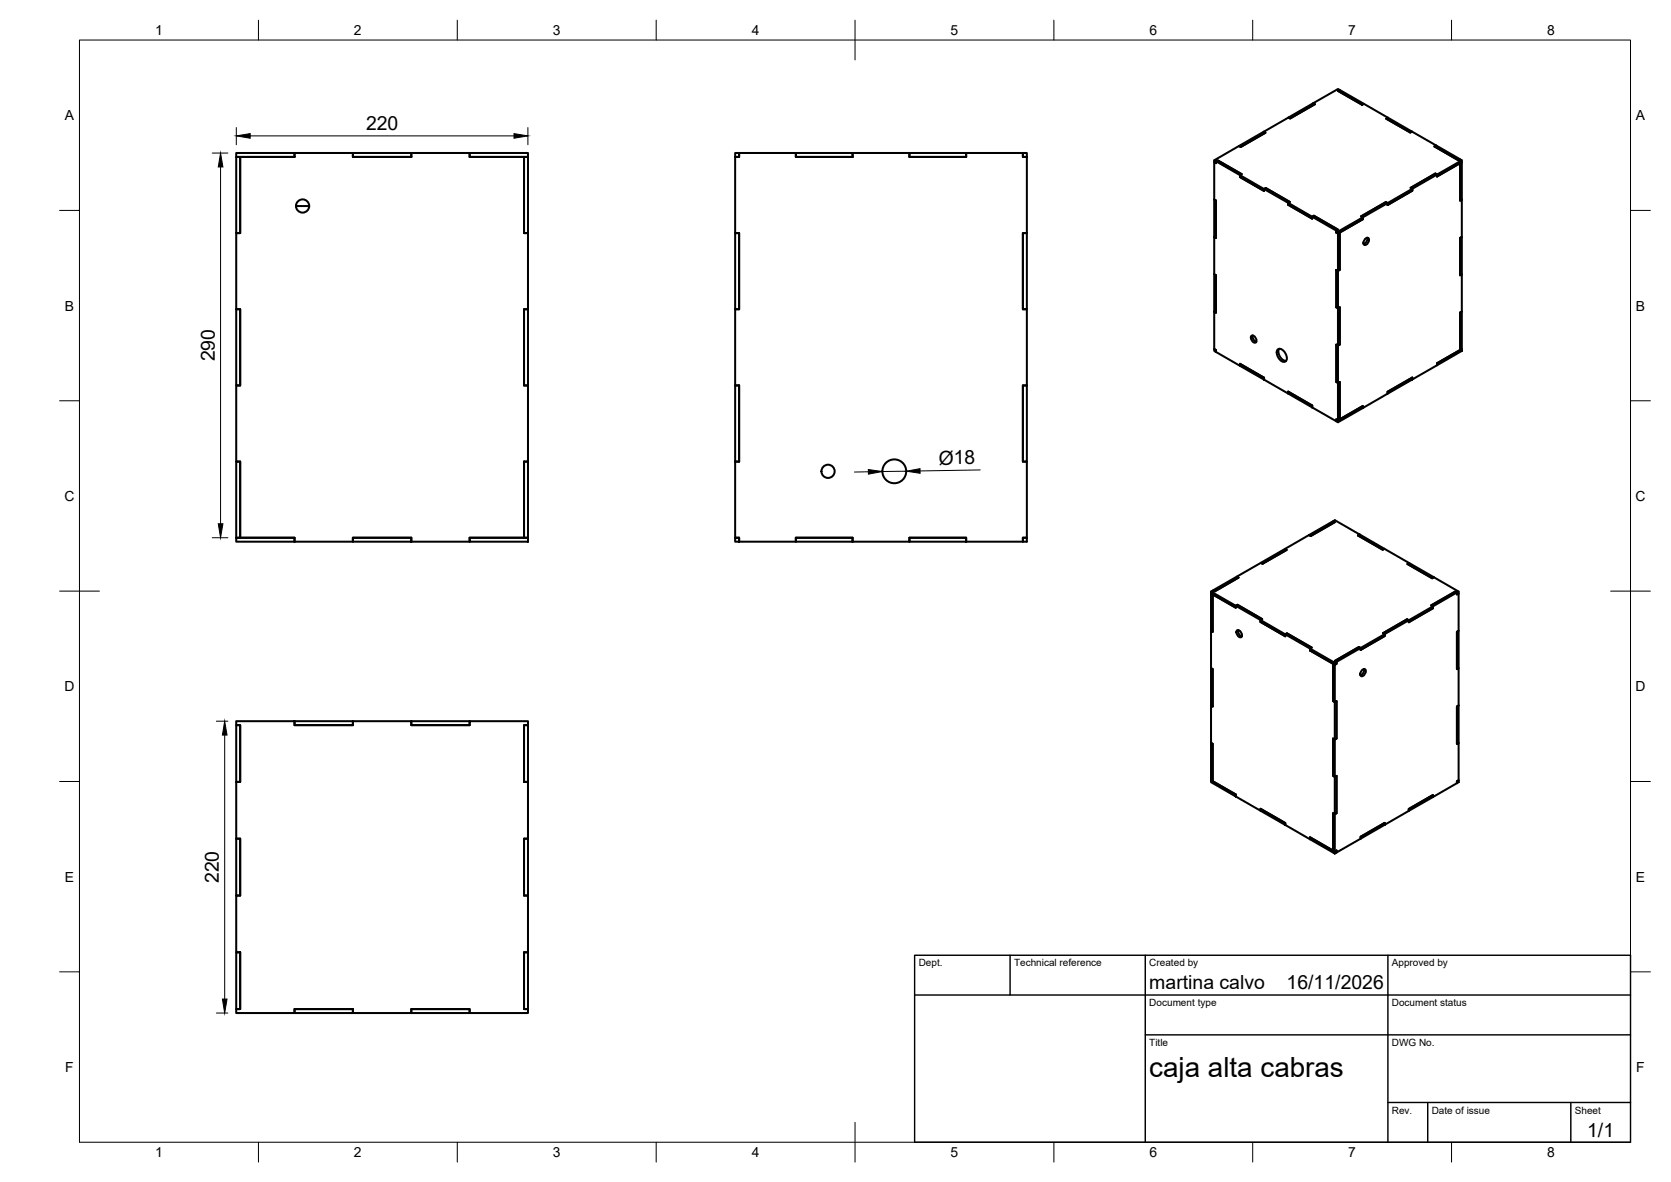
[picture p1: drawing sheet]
<svg xmlns="http://www.w3.org/2000/svg" width="420mm" height="297mm" viewBox="0 0 420 297" stroke-linecap="round" stroke-linejoin="round" font-family="sans-serif">
<!-- layer: Visible -->
<g fill="none" stroke="#000" stroke-width=".51">
<path d="M59.4 39.4h1v19.2h-1zM59.4 38.4h14.7v1h-14.7zM60.4 39.4h13.7v-1h14.6v1h14.7M60.4 39.4v19.2h-1v19.1h1v19.2h-1v19.1h1v19.1h13.7v1M88.7 38.4h14.7v1h-14.7zM103.4 39.4v-1h14.7v1h14.7M118.1 38.4h14.7v1h-14.7zM132.8 39.4v19.2h-1v-19.2v19.2h1v19.1h-1v19.2h1v19.1h-1M184.8 38.4h1v1h-1zM200.1 38.4h14.3v1h-14.3zM214.4 39.4h-14.3v-1h-14.3v1h-1v19.2h1M214.4 39.4v-1h14.3v1h14.2"/>
<path d="M228.7 38.4h14.2v1h-14.2zM242.9 39.4v-1h14.3v1h1v19.2h-1v19.1h1v19.2h-1v19.1h1v19.1M257.2 38.4h1v1h-1zM311.5 36.7l6.3-3.6 .4 .3-6.2 3.5zM324 29.5l6.2-3.6 .4 .3-6.2 3.6zM336.4 22.8l.5-.2 6 3.5-.4 .2zM348.6 29.8l.4-.2 6 3.5-.4 .2zM360.7 36.8l.4-.3 6 3.5-.4 .3zM74.4 51.8h3.3M185.8 58.6h-1v19.1h1M185.8 58.6v19.1M257.2 58.6h1v19.1h-1z"/>
<path d="M305.3 40.3l.4 .2v.5l-.4-.2zM305.3 40.3l6.2-3.6 .5 .2 6.2-3.5-.4-.3 6.2-3.6 .4 .3 6.2-3.6-.4-.3 6.2-3.5 .5 .2-.5 .2 6.1 3.5 .4-.2 6.1 3.5-.4 .2 6 3.5 .4-.2 6.1 3.4-.4 .3 6 3.5 .4-.3 .5 .3v.5l-6.3 3.6M305.3 50.2l.4 .2v9.4l-.4-.3M311.8 44.5v-.5l.4-.2-6-3.5-.5 .2 30.3 17.5 .4-.3-6-3.5-.5 .3v.5l-6-3.5M311.8 44.5l6 3.5v-.5l.5-.2 6 3.4-.4 .3v.5M311.8 44.5v-.5l.4-.2-6-3.5-.5 .2v.5l-.4-.2v46.9l.4 .3v.4M323.9 51.5l6 3.5v-.5l.5-.3 6 3.5-.4 .3v.4M336 58.4l.4 .3 .5-.3M336.4 58.2l-.4-.2v.4M336.9 58.4v9.4l-.5 .3-.4-.3M343.8 59.7a1.4 1.4 0 0 1-.9 1.6M348.9 51.5v-.5l-.4-.2-6.3 3.6 .5 .2v.5l-5.8 3.3"/>
<path d="M348.9 51.5v-.5l-.4-.2-6.3 3.6 .5 .2v.5l-6.3 3.6v18.8l-.4-.3M361.3 44.4v-.5l-.4-.3-6.2 3.6 .4 .2v.5l-6.2 3.6M367.1 41v9.4l.5-.2v9.3l-.5 .3v9.4l.5-.3v9.4l-.5 .3M367.1 41l-5.8 3.4M367.1 41l.5-.2v9.4l-.5 .2zM367.1 59.8l.5-.3v9.4l-.5 .3zM367.6 40.3l-31.2 17.9v.5l-.4-.3M59.4 77.7h1v19.2h-1zM131.8 77.7h1v19.2h-1zM185.8 77.7h-1v57.4h1v1M305.3 68.9l.4 .3v9.4l-.4-.3M336 77.2l.4 .3 .5-.3v9.4l-.5 .3v-9.4l.5-.3v9.4l-.5 .3-.4-.3v9.4l.4 .2v-9.3l-.4-.3v9.4l.4 .2 .5-.2v9.4"/>
<path d="M336 67.8v9.4M343.2 60.1l.8-.3a1.16 1.16 0 0 1-1 1.7 1.01 1.01 0 0 1 .2-1.4zM367.1 78.6v9.4M367.1 78.6l.5-.3v9.4l-.5 .3M184.8 96.9h1v19.1h-1M257.2 96.9h1v19.1h-1zM305.3 87.7l.4 .3v.4l-.4-.2zM305.7 88.4l6.1 3.5v-.5l6 3.5v.5M311.8 91.4l6 3.5v.5l-6-3.5zM314.7 84.3a1.16 1.16 0 0 1 1 1.8 1.16 1.16 0 0 1-1-1.8zM315 84.3a1.4 1.4 0 0 0 .9 1.6M317.8 95.4l6.1 3.5v-.5l6 3.5v.5"/>
<path d="M321.3 87.8a1.61 1.61 0 0 1 2.1 1.4 .98 .98 0 0 1 .1 1.3 .98 .98 0 0 1-1.2 .3 2.35 2.35 0 0 1-1-3zM321.6 87.6a2.33 2.33 0 0 0 1.8 3.1M323.9 98.4l6 3.5v.5l-6-3.5zM348.9 98.5l6.2-3.6v.5l-6.2 3.5zM355.1 95.4v-.5l-6.2 3.6v.4l-6.2 3.6M361.3 91.3l6.3-3.6v.5l-6.3 3.6zM367.1 88l-5.8 3.3v.5l-6.2 3.6M59.4 116h1v19.1h-1zM131.8 116v19.1v-19.1M131.8 116h1v19.1h-14.7v1h-14.7M329.9 102.4l6.1 3.5v-.5l.4 .2 .5-.2M336.4 105.6l6.3-3.6v.5l-6.3 3.6z"/>
<path d="M336.9 105.4v-9.4l-.5 .2v9.4l-.4-.2v.5l.4 .2M342.7 102.5v-.5l-5.8 3.4M59.4 135.1h14.7v1h-14.7zM74.1 136.1h14.6v-1h14.7v1M88.7 135.1h14.7v1h-14.7zM118.1 135.1h14.7v1h-14.7zM184.8 135.1h1v1h-1zM185.8 136.1h14.3v-1h14.3v1M200.1 135.1h14.3v1h-14.3zM214.4 136.1h14.3v-1h14.2v1M228.7 135.1h14.2v1h-14.2zM257.2 135.1h1v1h-1z"/>
<path d="M258.2 135.1h-1v1h-14.3M329.1 134.5l6.1-3.5 .4 .2-6 3.5zM341.4 134.6l.5-.3 6.2 3.6-.4 .2zM304.5 149.1l.4 .3v9.4l-.4-.3zM304.5 148.7l31.1 17.9M304.9 149.4l5.8 3.3v-.5l.4-.2 6.3 3.6-.5 .2v.5M304.9 149.4v9.4l-.4-.3v9.4l.4 .3v9.4l-.4-.3v9.4l.4 .2v9.4l5.8 3.4v.5M304.9 148.4l6.1-3.5 .4 .3-6 3.5zM311.1 158.4a1.16 1.16 0 0 1 1 1.7 1.16 1.16 0 0 1-1-1.7zM311.3 158.4a1.4 1.4 0 0 0 .9 1.5M316.9 156.3l6.3 3.6v-.5l.4-.2 6.2 3.5-.4 .3v.5M316.9 156.3v-.5l.5-.2-6.3-3.6-.4 .2v.5l-6.2-3.6v-.4l.4-.3 .5 .3 6-3.5-.4-.3 6-3.5 .5 .3 6-3.5-.4-.2 6-3.5 .5 .2 6-3.5-.4-.2 .4-.3 6.3 3.6-.5 .3 6.3 3.5 .4-.2 6.2 3.6-.4 .2 6.2 3.6 .4-.2 6.3 3.6v.4l-.5 .3v-.5l-.4-.2-6 3.4 .4 .3v.5l-6.1 3.5"/>
<path d="M317 141.4l6.1-3.4 .4 .2-6 3.5zM353.9 141.7l.4-.2 6.2 3.6-.4 .2zM354.2 156.4l6.1-3.5v-.5l-.4-.3 6-3.4 .4 .2-30.2 17.4-.5-.2 6.1-3.5 .4 .2v.5M354.2 156.4v-.5l-.4-.3-6.1 3.5 .5 .2v.5l-6.1 3.5M366.3 158.8l.5-.3v9.4l-.5 .3zM366.8 148.7l-.5 .2v.5l.5-.3v9.4l-.5 .3v9.4l.5-.3v9.4l-.5 .3v9.3l.5-.2v9.4l-.5 .2v.5l-6 3.5M304.5 167.9l.4 .3v9.4l-.4-.3zM329.4 163.5l6.2 3.6v-.5l.5-.3v.5l-.5 .3v9.4l.5-.3v9.4l-.5 .2v9.4l.5-.2v9.4l-.5 .2v9.4l.5-.3M329.4 163.5l5.8 3.3M335.2 166.8v9.4l.4 .3-.4-.3zM335.6 176.5l.5-.3v9.4l-.5 .2-.4-.2v9.4l.4 .2-.4-.2v-9.4l.4 .2zM342.1 163.3v-.5l-.4-.2-6.1 3.5 .5 .2v.5l-.5 .3-.4-.3"/>
<path d="M342.4 168.4l.8-.2a1.16 1.16 0 0 1-1 1.7 1.01 1.01 0 0 1 .2-1.5zM343 168.1a1.4 1.4 0 0 1-.9 1.6M366.3 177.6l.5-.3v9.4l-.5 .2zM59.4 182.2h1v14.3h-1zM59.4 181.2h14.7v1h14.6v-1h14.7v1h14.7v-1h14.7v1h-1v14.3h1v14.3h-1v14.3h1v14.2h-1v14.3h1v1h-14.7v-1h-14.7v1h-14.7v-1h-14.6v1h-14.7v-1h1v-14.3h-1v-14.2h1v-14.3h-1v-14.3h1v-14.3h-1zM74.1 181.2h14.6v1h-14.6zM103.4 181.2h14.7v1h-14.7zM131.8 182.2h1v14.3h-1zM304.5 196.1l6.2 3.6v.5l-6.2-3.6zM304.5 186.7l.4 .2v9.4l-.4-.2zM335.6 195.2l.5-.2v9.4l-.5 .2-.4-.2 .4 .2zM366.3 196.3l.5-.2v.5l-.5 .2z"/>
<path d="M59.4 210.8h1v14.3h-1zM131.8 210.8h1v14.3h-1zM310.7 200.2l6.2 3.5v-.5l6.3 3.6v.5M316.9 203.2l6.3 3.6v.5l-6.3-3.6zM323.2 207.3l6.2 3.6v-.5l5.8 3.3M329.4 210.4l6.2 3.6v.5l-6.2-3.6zM335.2 213.7l.4 .3 .5-.3M335.2 204.4v9.3M336.1 213.7v.5l-.5 .3M342.1 210.3l6.1-3.5v.5l-6.1 3.5zM348.2 207.3v-.5l-6.1 3.5v.5l-6 3.4v-.5M354.2 203.3l6.1-3.5v.5l-6.1 3.5z"/>
<path d="M360.3 200.3v-.5l-6.1 3.5v.5l-6 3.5M59.4 239.3h1v14.3h-1zM131.8 239.3h1v14.3h-1zM74.1 253.6h14.6v1h-14.6zM103.4 253.6h14.7v1h-14.7z"/>
<circle cx="76.1" cy="51.8" r="1.66"/>
<circle cx="208.2" cy="118.4" r="1.66"/>
<circle cx="224.9" cy="118.4" r="3"/>
</g>
<!-- layer: BORDER -->
<g fill="none" stroke="#000" stroke-width=".25">
<path d="M20 10.1h390v276.9h-390zM65 5.1v5M115 5.1v5M165 5.1v5M215 5.1v10M265 5.1v5M315 5.1v5M365 5.1v5M15 52.9h5M410 52.9h5M15 100.7h5M410 100.7h5"/>
<path d="M15 148.6h10M405 148.6h10M15 196.4h5M410 196.4h5M15 244.2h5M410 244.2h5M65 287v5M115 287v5M165 287v5M215 282.1v9.9M265 287v5M315 287v5"/>
<path d="M365 287v5"/>
</g>
<!-- layer: TITLEBLOCK -->
<path d="M230 240.1h180v46.9h-180zM230 250h180M254 240.1v9.9M288 240.1v46.9M349 240.1v46.9M288 260.1h122M349 277.1h61M359 277.1v9.9M395 277.1v9.9" fill="none" stroke="#000" stroke-width=".36"/>
<!-- layer: FD_Dimensions -->
<path d="M53.4 38.5h3.9M59.4 32.1v4.3M62.9 34.1h66.3M132.7 32.1v4.3M55.5 42v89.6M218.4 118.6h-3.6M227.9 118.4l-6.1 .1M246.5 118.1l-15.1 .2M53.4 135.1h3.9M54.4 181.2h2.9M56.5 184.7v66.4M54.4 254.6h2.9" fill="none" stroke="#000" stroke-width=".25"/>
<path d="M59.4 34.1l3.5-.5v1.1zM129.2 33.6l3.5 .5-3.5 .6zM55.5 38.5l.5 3.5h-1.1zM218.3 118l3.5 .5-3.4 .7zM227.9 118.4l3.4-.6 .1 1.1zM54.9 131.6h1.1l-.5 3.5zM56.5 181.2l.6 3.5h-1.2zM55.9 251.1h1.2l-.6 3.5z" fill="#000" stroke="#000" stroke-width=".25"/>
<text font-size="7" x="289" y="270.6">caja alta cabras</text>
<g font-size="4.9">
<text x="92" y="32.7">220</text>
<text x="54" y="90.8" transform="rotate(-90 54 90.8)">290</text>
<text x="236" y="116.7" transform="rotate(-1 236 116.7)">Ø18</text>
<text x="55" y="221.9" transform="rotate(-90 55 221.9)">220</text>
<text x="289" y="248.5">martina calvo</text>
<text x="323.5" y="248.5">16/11/2026</text>
<text x="399.1" y="285.7">1/1</text>
</g>
<g font-size="3.5">
<text x="39" y="8.8">1</text>
<text x="89" y="8.8">2</text>
<text x="139" y="8.8">3</text>
<text x="189" y="8.8">4</text>
<text x="239" y="8.8">5</text>
<text x="289" y="8.8">6</text>
<text x="339" y="8.8">7</text>
<text x="389" y="8.8">8</text>
<text x="16.3" y="30.2">A</text>
<text x="411.3" y="30.2">A</text>
<text x="16.3" y="78">B</text>
<text x="411.3" y="78">B</text>
<text x="16.2" y="125.9">C</text>
<text x="411.2" y="125.9">C</text>
<text x="16.2" y="173.7">D</text>
<text x="411.2" y="173.7">D</text>
<text x="16.3" y="221.6">E</text>
<text x="411.3" y="221.6">E</text>
<text x="16.4" y="269.4">F</text>
<text x="411.4" y="269.4">F</text>
<text x="39" y="290.8">1</text>
<text x="89" y="290.8">2</text>
<text x="139" y="290.8">3</text>
<text x="189" y="290.8">4</text>
<text x="239" y="290.8">5</text>
<text x="289" y="290.8">6</text>
<text x="339" y="290.8">7</text>
<text x="389" y="290.8">8</text>
</g>
<g font-size="2.5">
<text x="231" y="242.9">Dept.</text>
<text x="255" y="242.9">Technical reference</text>
<text x="289" y="242.9">Created by</text>
<text x="350" y="242.9">Approved by</text>
<text x="289" y="252.8">Document type</text>
<text x="350" y="252.8">Document status</text>
<text x="289" y="262.9">Title</text>
<text x="350" y="262.9">DWG No.</text>
<text x="350" y="279.9">Rev.</text>
<text x="360" y="279.9">Date of issue</text>
<text x="396" y="279.9">Sheet</text>
</g>
</svg>
